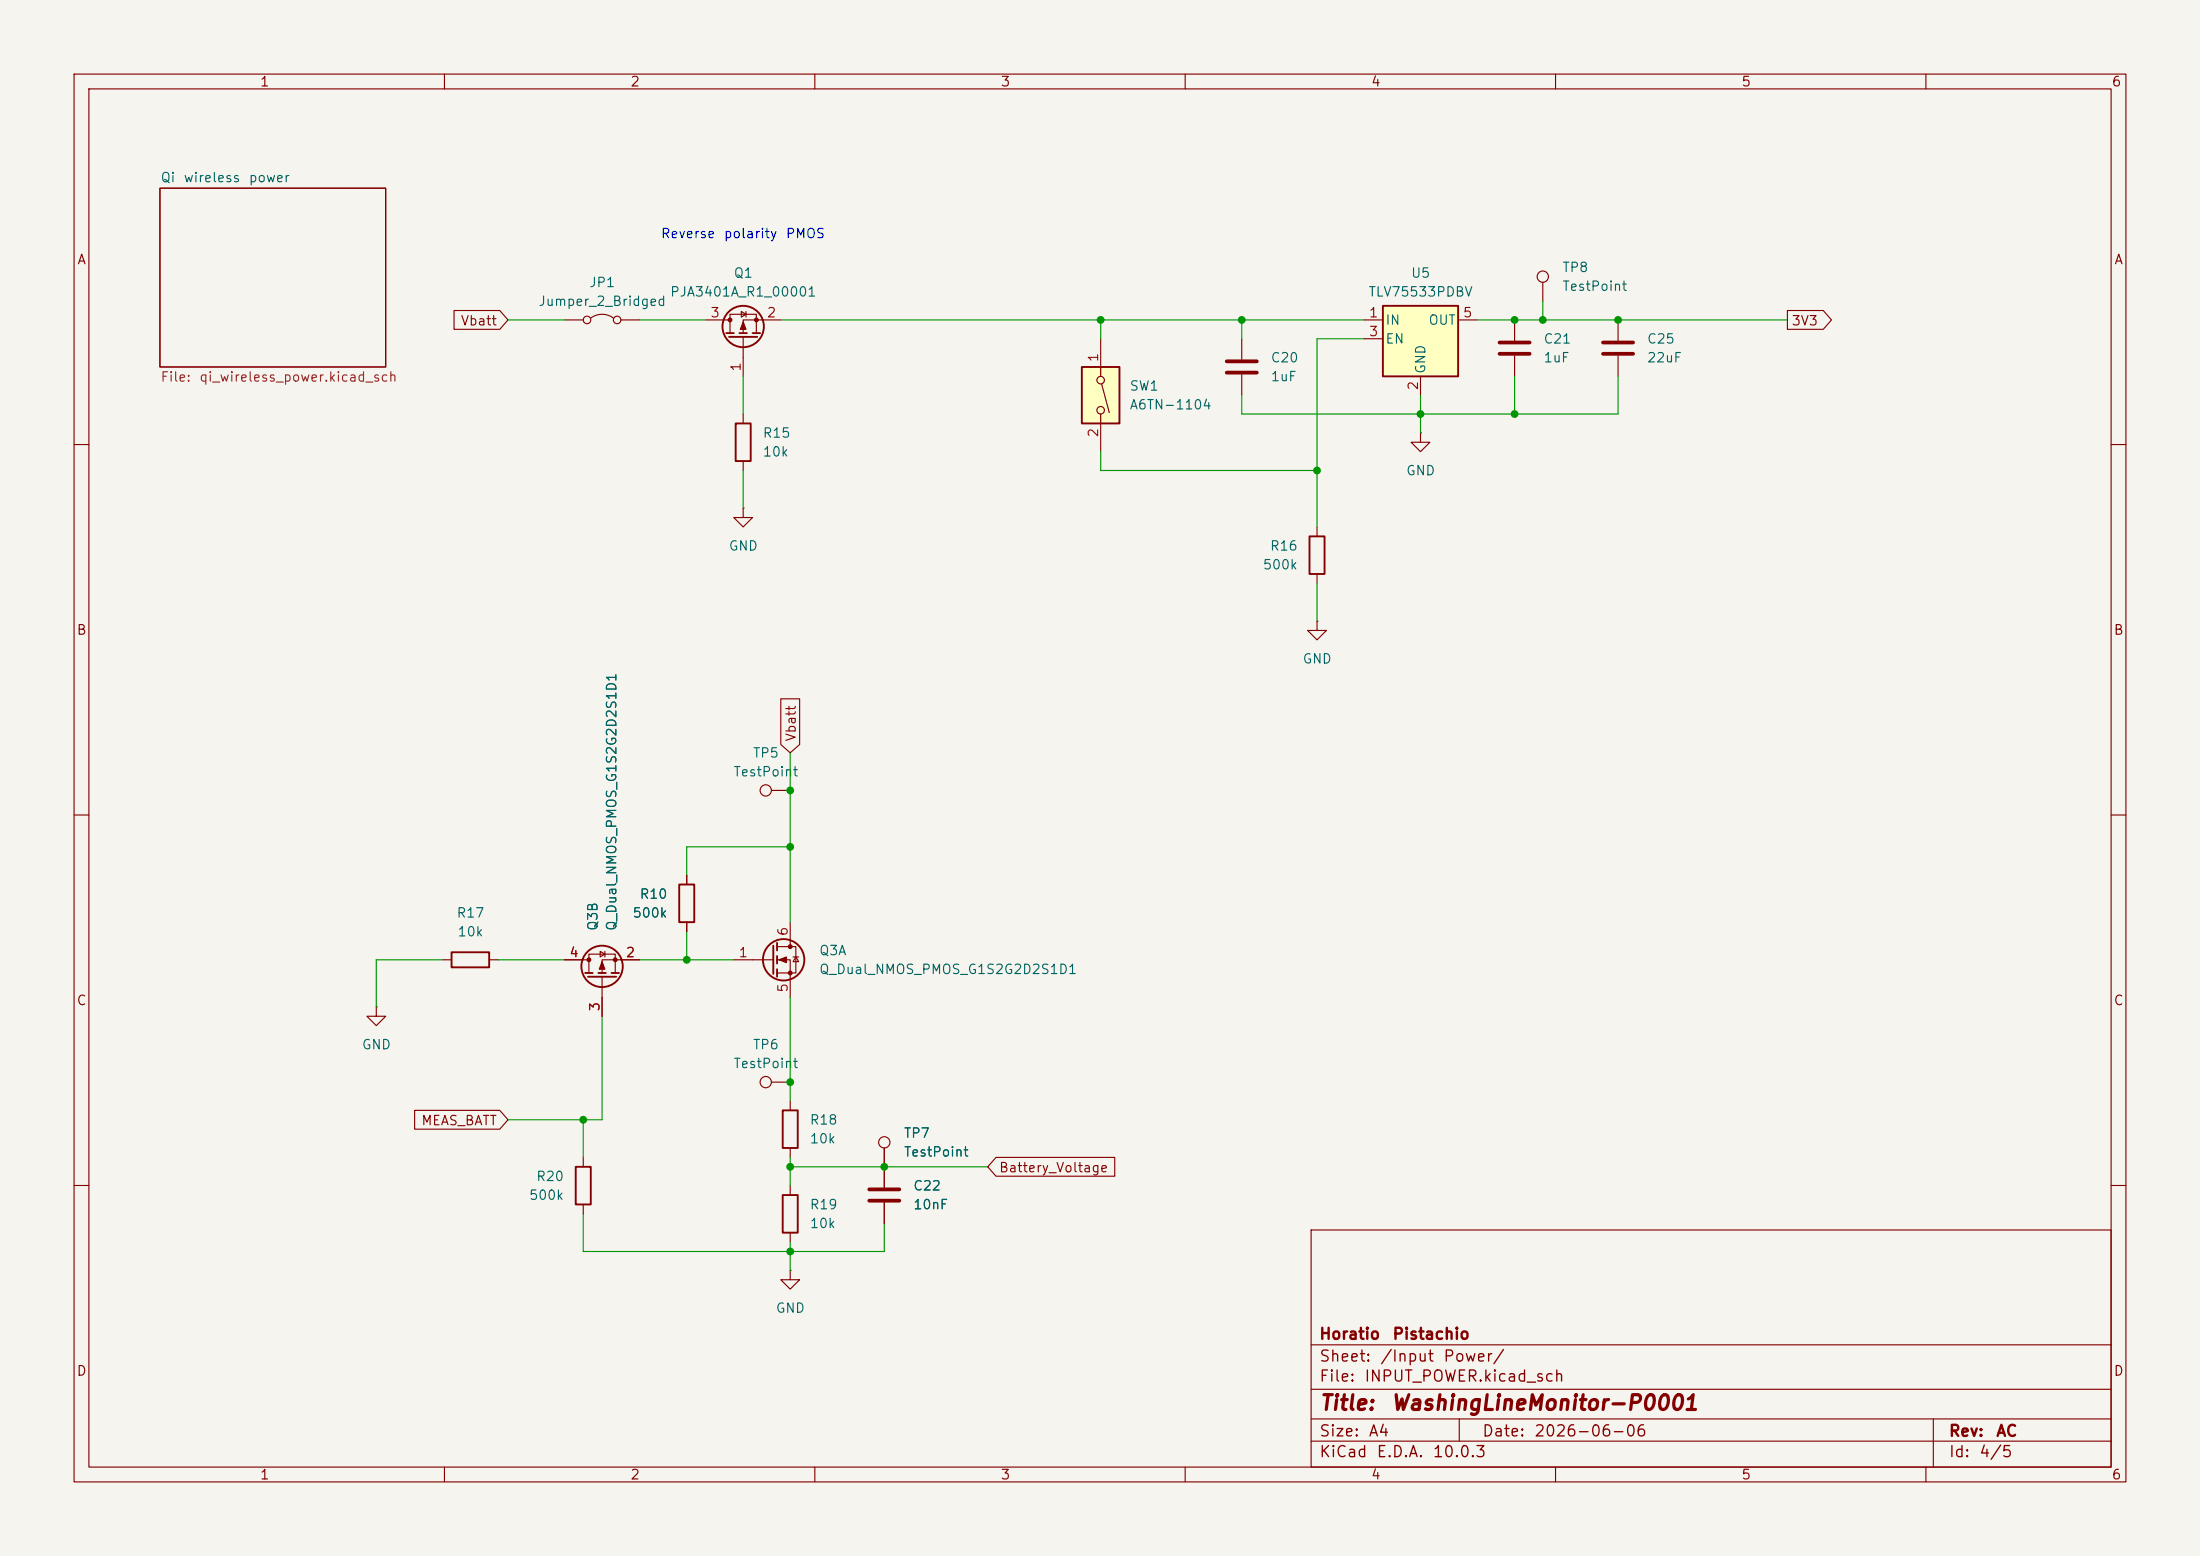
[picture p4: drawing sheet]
<svg xmlns="http://www.w3.org/2000/svg" width="297mm" height="210mm" viewBox="0 0 297 210" stroke-linecap="round" stroke-linejoin="round" font-family="sans-serif">
<path d="M0 0h297v210h-297z" fill="#f5f4ef" stroke="#f5f4ef" stroke-width=".14"/>
<g fill="none" stroke="#840000" stroke-width=".15">
<path d="M10 10h277v190h-277zM12 12h273v186h-273zM60 10v2M110 10v2M160 10v2M210 10v2M260 10v2M21.6 25.4h30.5v24.1h-30.5zM191.8 58.4v1.3h1.2l-1.2 1.3-1.3-1.3h1.3M191.8 58.4h.1M10 60h2M285 60h2"/>
<path d="M10 110h2M285 110h2M106.7 148.6v1.3M106.7 154.9v1.3M10 160h2M177 166h108v32h-108zM285 160h2M60 198v2M110 198v2M160 198v2M177 194.5h108M177 191.5h108"/>
<path d="M177 187.5h108M177 181.5h108M197 191.5v3M210 198v2M260 198v2M261 191.5v6.5"/>
</g>
<path d="M105.7 149.9h2v5h-2z" fill="none" stroke="#840000" stroke-width=".25"/>
<path d="M186.7 41.3h10.1v9.5h-10.1z" fill="#ffffc2"/>
<path d="M186.7 41.3h10.1v9.5h-10.1zM77.7 157.5h2.1v5.1h-2.1zM105.7 161.3h2v5.1h-2z" fill="none" stroke="#840000" stroke-width=".25"/>
<g fill="none" stroke="#840000" stroke-width=".15">
<path d="M208.3 38.1v2.5M167.6 45.7v2.8M167.6 50.5v2.8M184.1 43.2h2.6M184.1 45.7h2.6M191.8 50.8v2.5M196.8 43.2h2.6M204.5 43.2v2.8M204.5 48v2.8M50.8 135.9v1.3h1.3l-1.3 1.2-1.3-1.2h1.3M50.8 135.9h.1M78.7 156.2v1.3"/>
<path d="M104.1 146.1h2.6M119.4 154.9v5.4M78.7 162.6v1.2M106.7 171.5v1.2h1.2l-1.2 1.3-1.3-1.3h1.3M106.7 171.5h.1M106.7 160v1.3M106.7 166.4v1.2M119.4 162.3v2.8"/>
<circle cx="208.3" cy="37.3" r=".76"/>
<circle cx="103.4" cy="146" r=".76"/>
<circle cx="119.4" cy="154.2" r=".76"/>
</g>
<path d="M165.6 50.3h4.1M165.6 48.8h4.1M202.4 47.8h4.1M202.4 46.2h4.1M117.3 160.5h4.1M117.3 162.1h4.1" fill="none" stroke="#840000" stroke-width=".51"/>
<path d="M146 49.5h5.1v7.7h-5.1z" fill="#ffffc2"/>
<g fill="none" stroke="#840000" stroke-width=".15">
<path d="M61.3 41.9h6.2l1.1 1.3-1.1 1.3h-6.2zM76.2 43.2h2.5M79.8 42.9a2.54 2.54 0 0 1 3 0M83.8 43.2h2.6M95.2 43.2h3.4M98.6 45v-2.6h3.5v2.6M100.1 42l.6 .4-.6 .4zM100.3 45.5v5.3M100.3 55.9v1.3M100.7 42v.8M105.4 43.2h-5.1v1.8M148.6 45.7v5.1"/>
<path d="M148.6 55.9v5.1M148.7 51.8l1.1 3.9M218.4 43.2v2.8M218.4 48v2.8M241.3 41.9h4.8l1.2 1.3-1.2 1.3h-4.8zM100.3 68.6v1.3h1.3l-1.3 1.2-1.2-1.2h1.2M100.3 68.6h.1M100.3 62.2v1.3M177.8 71.1v1.3M177.8 77.5v1.2M105.4 94.3h2.6v6.2l-1.3 1.1-1.3-1.1zM177.8 83.8v1.3h1.3l-1.3 1.3-1.3-1.3h1.3"/>
<path d="M177.8 83.8h.1M92.7 118.1v1.3M104.1 106.7h2.6M59.7 129.5h1.3M66 129.5h1.3M76.2 129.5h3.3M79.5 131.3v-2.5h3.6v2.5M81 128.4l.7 .4-.7 .4zM81.3 131.8v5.4M81.7 128.4v.8M86.4 129.5h-5.1v1.8M92.7 124.5v1.2"/>
<path d="M99.1 129.5h5.3M104.9 127.8h2.5v3.5h-2.5M104.9 129.5h1.8v5.1M106.7 124.5v3.3M107.1 129.2h.7M107.4 129.2l.4 .6h-.7zM56 149.9h11.5l1.1 1.2-1.1 1.3h-11.5zM119.4 154.9v5.4M134.5 156.2h16v2.6h-16l-1.2-1.3zM119.4 162.3v2.8"/>
<circle cx="79.2" cy="43.2" r=".51"/>
<circle cx="83.3" cy="43.2" r=".51"/>
<circle cx="148.6" cy="55.4" r=".51"/>
<circle cx="148.6" cy="51.3" r=".51"/>
<circle cx="103.4" cy="106.7" r=".76"/>
</g>
<g fill="none" stroke="#840000" stroke-width=".25">
<path d="M98 45h1.1M98.4 45.5h3.8M99.3 57.2h2v5h-2zM99.8 45h1M101.6 45h1M146 49.5h5.1v7.7h-5.1zM176.8 72.4h2v5.1h-2zM91.7 119.4h2v5.1h-2zM61 128.5h5v2.1h-5zM79 131.3h1M79.4 131.8h3.8M80.8 131.3h1"/>
<path d="M82.5 131.3h1.1M104.4 127.6v3.8M104.9 127.3v1M104.9 129v1M104.9 130.8v1"/>
<circle cx="100.3" cy="44.1" r="2.79"/>
<circle cx="81.3" cy="130.4" r="2.79"/>
<circle cx="105.8" cy="129.5" r="2.79"/>
</g>
<path d="M216.4 46.2h4.1M216.4 47.8h4.1" fill="none" stroke="#840000" stroke-width=".51"/>
<g fill="#840000" stroke="#840000" stroke-width=".15">
<path d="M81.3 129.8l.4 1h-.8z"/>
<path d="M105.2 129.5l1-.3v.7z"/>
<path d="M100.3 43.4l.4 1.1h-.8z"/>
<circle cx="79.5" cy="129.5" r=".25"/>
<circle cx="83.1" cy="129.5" r=".25"/>
<circle cx="106.7" cy="127.8" r=".25"/>
<circle cx="106.7" cy="131.3" r=".25"/>
<circle cx="98.6" cy="43.2" r=".25"/>
<circle cx="102.1" cy="43.2" r=".25"/>
</g>
<g fill="none" stroke="#009600" stroke-width=".15">
<path d="M68.6 43.2h7.6M86.4 43.2h8.8M100.3 50.8v5.1M105.4 43.2h78.7M148.6 43.2v2.5M167.6 43.2v2.5M184.1 45.7h-6.3v25.4M191.8 53.3v5.1M199.4 43.2h41.9M204.5 50.8v5.1M208.3 40.6v2.6M218.4 50.8v5.1h-50.8v-2.6"/>
<path d="M100.3 63.5v5.1M148.6 61v2.5h29.2M177.8 78.7v5.1M106.7 101.6v22.9M106.7 114.3h-14v3.8M59.7 129.5h-8.9v6.4M67.3 129.5h8.9M81.3 137.2v13.9h-12.7M86.4 129.5h12.7M92.7 125.7v3.8M106.7 134.6v14M78.7 151.1v5.1"/>
<path d="M106.7 157.5h26.6M106.7 156.2v3.8M78.7 163.8v5.1h40.7v-3.8M106.7 167.6v3.9"/>
</g>
<g fill="#009600" stroke="#009600" stroke-width=".14">
<circle cx="106.7" cy="157.5" r=".46"/>
<circle cx="106.7" cy="146.1" r=".46"/>
<circle cx="92.7" cy="129.5" r=".46"/>
<circle cx="106.7" cy="168.9" r=".46"/>
<circle cx="78.7" cy="151.1" r=".46"/>
<circle cx="119.4" cy="157.5" r=".46"/>
<circle cx="204.5" cy="55.9" r=".46"/>
<circle cx="208.3" cy="43.2" r=".46"/>
<circle cx="191.8" cy="55.9" r=".46"/>
<circle cx="204.5" cy="43.2" r=".46"/>
<circle cx="167.6" cy="43.2" r=".46"/>
<circle cx="218.4" cy="43.2" r=".46"/>
<circle cx="177.8" cy="63.5" r=".46"/>
<circle cx="148.6" cy="43.2" r=".46"/>
<circle cx="106.7" cy="106.7" r=".46"/>
<circle cx="106.7" cy="114.3" r=".46"/>
</g>
<g font-size="2" fill="#840000">
<text x="178" y="190.8">Title:</text>
<text x="187.7" y="190.8">WashingLineMonitor-P0001</text>
</g>
<g font-size="1.5" fill="#840000">
<text x="178" y="184.2">Sheet:</text>
<text x="178" y="181.2">Horatio</text>
<text x="186.2" y="184.2">/Input</text>
<text x="187.9" y="181.2">Pistachio</text>
<text x="194.7" y="184.2">Power/</text>
<text x="178" y="186.9">File:</text>
<text x="184.1" y="186.9">INPUT_POWER.kicad_sch</text>
<text x="178" y="197.1">KiCad</text>
<text x="178" y="194.3">Size:</text>
<text x="184.7" y="194.3">A4</text>
<text x="185.7" y="197.1">E.D.A.</text>
<text x="193.3" y="197.1">10.0.3</text>
<text x="200" y="194.3">Date:</text>
<text x="207" y="194.3">2026-06-06</text>
<text x="263" y="194.3">Rev:</text>
<text x="263" y="197.1">Id:</text>
<text x="267.1" y="197.1">4/5</text>
<text x="269.4" y="194.3">AC</text>
</g>
<g font-size="1.3" fill="#840000">
<text x="35" y="12">1</text>
<text x="85" y="12">2</text>
<text x="135" y="12">3</text>
<text x="185" y="12">4</text>
<text x="235" y="12">5</text>
<text x="285" y="12">6</text>
<text x="10.3" y="36">A</text>
<text x="285.3" y="36">A</text>
<text x="62.1" y="44.2">Vbatt</text>
<text x="241.8" y="44.2">3V3</text>
<text x="10.3" y="86">B</text>
<text x="285.3" y="86">B</text>
<text x="107.7" y="100.2" transform="rotate(-90 107.7 100.2)">Vbatt</text>
<text x="10.3" y="136">C</text>
<text x="285.3" y="136">C</text>
<text x="56.8" y="152.2">MEAS_BATT</text>
<text x="134.8" y="158.5">Battery_Voltage</text>
<text x="10.3" y="186">D</text>
<text x="285.3" y="186">D</text>
<text x="35" y="200">1</text>
<text x="85" y="200">2</text>
<text x="135" y="200">3</text>
<text x="185" y="200">4</text>
<text x="235" y="200">5</text>
<text x="285" y="200">6</text>
</g>
<g font-size="1.3" fill="#006464">
<text x="21.6" y="24.9">Qi</text>
<text x="24.7" y="24.9">wireless</text>
<text x="33.5" y="24.9">power</text>
<text x="72.6" y="41.6">Jumper_2_Bridged</text>
<text x="79.5" y="39.1">JP1</text>
<text x="90.4" y="40.3">PJA3401A_R1_00001</text>
<text x="99" y="37.8">Q1</text>
<text x="184.7" y="40.3">TLV75533PDBV</text>
<text x="190.4" y="37.8">U5</text>
<text x="210.8" y="37">TP8</text>
<text x="210.8" y="39.6">TestPoint</text>
<text x="186.9" y="44.2">IN</text>
<text x="186.9" y="46.7">EN</text>
<text x="192.8" y="44.2">OUT</text>
<text x="208.3" y="46.7">C21</text>
<text x="222.3" y="46.7">C25</text>
<text x="152.4" y="53">SW1</text>
<text x="171.5" y="51.8">1uF</text>
<text x="171.5" y="49.2">C20</text>
<text x="192.7" y="50.5" transform="rotate(-90 192.7 50.5)">GND</text>
<text x="208.3" y="49.2">1uF</text>
<text x="222.3" y="49.2">22uF</text>
<text x="102.9" y="59.4">R15</text>
<text x="152.4" y="55.6">A6TN-1104</text>
<text x="102.9" y="61.9">10k</text>
<text x="189.7" y="64.5">GND</text>
<text x="98.3" y="74.6">GND</text>
<text x="170.4" y="77.2">500k</text>
<text x="171.4" y="74.6">R16</text>
<text x="175.8" y="89.9">GND</text>
<text x="98.9" y="105.1">TestPoint</text>
<text x="101.6" y="102.6">TP5</text>
<text x="61.6" y="124.2">R17</text>
<text x="81" y="125.7" transform="rotate(-90 81 125.7)">Q3B</text>
<text x="83.5" y="125.7" transform="rotate(-90 83.5 125.7)">Q_Dual_NMOS_PMOS_G1S2G2D2S1D1</text>
<text x="85.3" y="124.2">500k</text>
<text x="86.3" y="121.6">R10</text>
<text x="61.7" y="126.7">10k</text>
<text x="110.5" y="129.2">Q3A</text>
<text x="110.5" y="131.8">Q_Dual_NMOS_PMOS_G1S2G2D2S1D1</text>
<text x="48.8" y="141.9">GND</text>
<text x="101.6" y="141.9">TP6</text>
<text x="98.9" y="144.5">TestPoint</text>
<text x="109.2" y="154.6">10k</text>
<text x="109.2" y="152.1">R18</text>
<text x="121.9" y="153.9">TP7</text>
<text x="72.3" y="159.7">R20</text>
<text x="121.9" y="156.4">TestPoint</text>
<text x="123.2" y="161">C22</text>
<text x="71.3" y="162.3">500k</text>
<text x="109.2" y="166.1">10k</text>
<text x="109.2" y="163.5">R19</text>
<text x="123.2" y="163.5">10nF</text>
<text x="104.6" y="177.5">GND</text>
</g>
<g font-size="1.3" fill="#0000c2">
<text x="89.1" y="32.5">Reverse</text>
<text x="97.6" y="32.5">polarity</text>
<text x="106" y="32.5">PMOS</text>
</g>
<g font-size="1.3" fill="#a90000">
<text x="95.8" y="43.2">3</text>
<text x="103.4" y="43.2">2</text>
<text x="184.7" y="43.2">1</text>
<text x="184.7" y="45.7">3</text>
<text x="197.4" y="43.2">5</text>
<text x="100.3" y="50.2" transform="rotate(-90 100.3 50.2)">1</text>
<text x="148.6" y="49" transform="rotate(-90 148.6 49)">1</text>
<text x="191.7" y="52.8" transform="rotate(-90 191.7 52.8)">2</text>
<text x="148.6" y="59.1" transform="rotate(-90 148.6 59.1)">2</text>
<text x="76.8" y="129.5">4</text>
<text x="84.4" y="129.5">2</text>
<text x="99.6" y="129.5">1</text>
<text x="106.7" y="126.4" transform="rotate(-90 106.7 126.4)">6</text>
<text x="81.3" y="136.6" transform="rotate(-90 81.3 136.6)">3</text>
<text x="106.7" y="134.1" transform="rotate(-90 106.7 134.1)">5</text>
</g>
<g font-size="1.3" fill="#725600">
<text x="21.6" y="51.8">File:</text>
<text x="26.8" y="51.8">qi_wireless_power.kicad_sch</text>
</g>
</svg>
